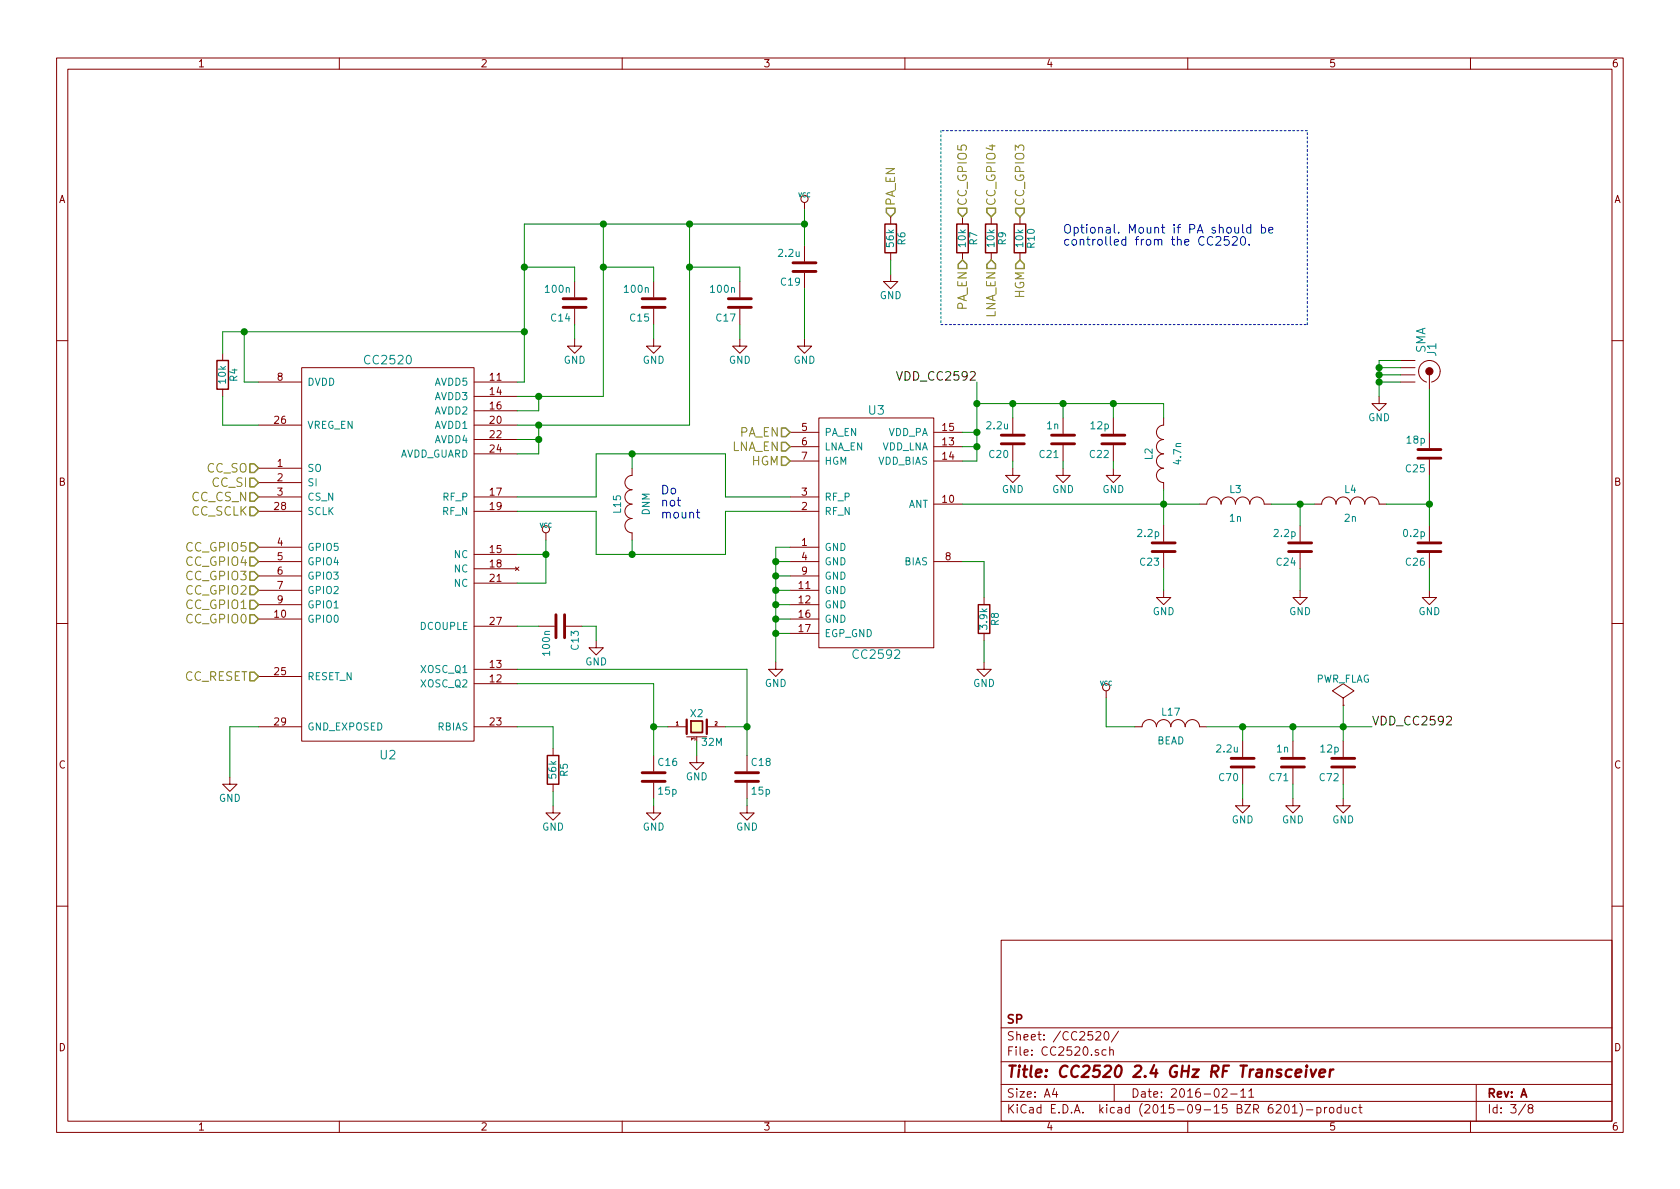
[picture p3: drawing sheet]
EESchema Schematic File Version 2
LIBS:RCCAR_IF_Board-rescue
LIBS:power
LIBS:device
LIBS:transistors
LIBS:conn
LIBS:linear
LIBS:regul
LIBS:74xx
LIBS:cmos4000
LIBS:adc-dac
LIBS:memory
LIBS:xilinx
LIBS:microcontrollers
LIBS:dsp
LIBS:microchip
LIBS:analog_switches
LIBS:motorola
LIBS:texas
LIBS:intel
LIBS:audio
LIBS:interface
LIBS:digital-audio
LIBS:philips
LIBS:display
LIBS:cypress
LIBS:siliconi
LIBS:opto
LIBS:atmel
LIBS:contrib
LIBS:valves
LIBS:crf_1
LIBS:dips-s
LIBS:RCCAR_IF_Board-cache
EELAYER 25 0
EELAYER END
$Descr A4 11693 8268
encoding utf-8
Sheet 3 8
Title "CC2520 2.4 GHz RF Transceiver"
Date "2016-02-11"
Rev "A"
Comp "SP"
Comment1 ""
Comment2 ""
Comment3 ""
Comment4 ""
$EndDescr
$Comp
L CC2520 U2
U 1 1
P 2700 3850
F 0 "U2" H 2700 2450 60  0000 C CNN
F 1 "CC2520" H 2700 5200 60  0000 C CNN
F 2 "Housings_DFN_QFN:QFN-28-1EP_5x5mm_Pitch0.5mm" H 2900 4050 60  0001 C CNN
F 3 "" H 2900 4050 60  0000 C CNN
	1    2700 3850
	1    0    0    -1  
$EndComp
$Comp
L VCC #PWR048
U 1 1
P 5600 1450
F 0 "#PWR048" H 5600 1550 30  0001 C CNN
F 1 "VCC" H 5600 1550 30  0000 C CNN
F 2 "" H 5600 1450 60  0000 C CNN
F 3 "" H 5600 1450 60  0000 C CNN
	1    5600 1450
	1    0    0    -1  
$EndComp
Text HLabel 1800 3250 0    60   Input ~ 0
CC_SO
Text HLabel 1800 3350 0    60   Input ~ 0
CC_SI
Text HLabel 1800 3450 0    60   Input ~ 0
CC_CS_N
Text HLabel 1800 3550 0    60   Input ~ 0
CC_SCLK
Text HLabel 1800 3800 0    60   Input ~ 0
CC_GPIO5
Text HLabel 1800 3900 0    60   Input ~ 0
CC_GPIO4
Text HLabel 1800 4000 0    60   Input ~ 0
CC_GPIO3
Text HLabel 1800 4100 0    60   Input ~ 0
CC_GPIO2
Text HLabel 1800 4200 0    60   Input ~ 0
CC_GPIO1
Text HLabel 1800 4300 0    60   Input ~ 0
CC_GPIO0
Text HLabel 1800 4700 0    60   Input ~ 0
CC_RESET
$Comp
L C C16
U 1 1
P 4550 5400
F 0 "C16" H 4575 5500 50  0000 L CNN
F 1 "15p" H 4575 5300 50  0000 L CNN
F 2 "Capacitors_SMD:C_0603" H 4588 5250 30  0001 C CNN
F 3 "" H 4550 5400 60  0000 C CNN
	1    4550 5400
	1    0    0    -1  
$EndComp
$Comp
L C C18
U 1 1
P 5200 5400
F 0 "C18" H 5225 5500 50  0000 L CNN
F 1 "15p" H 5225 5300 50  0000 L CNN
F 2 "Capacitors_SMD:C_0603" H 5238 5250 30  0001 C CNN
F 3 "" H 5200 5400 60  0000 C CNN
	1    5200 5400
	1    0    0    -1  
$EndComp
$Comp
L R R5
U 1 1
P 3850 5350
F 0 "R5" V 3930 5350 50  0000 C CNN
F 1 "56k" V 3850 5350 50  0000 C CNN
F 2 "Resistors_SMD:R_0603" V 3780 5350 30  0001 C CNN
F 3 "" H 3850 5350 30  0000 C CNN
	1    3850 5350
	1    0    0    -1  
$EndComp
$Comp
L GND #PWR049
U 1 1
P 1600 5400
F 0 "#PWR049" H 1600 5150 50  0001 C CNN
F 1 "GND" H 1600 5250 50  0000 C CNN
F 2 "" H 1600 5400 60  0000 C CNN
F 3 "" H 1600 5400 60  0000 C CNN
	1    1600 5400
	1    0    0    -1  
$EndComp
$Comp
L GND #PWR050
U 1 1
P 3850 5600
F 0 "#PWR050" H 3850 5350 50  0001 C CNN
F 1 "GND" H 3850 5450 50  0000 C CNN
F 2 "" H 3850 5600 60  0000 C CNN
F 3 "" H 3850 5600 60  0000 C CNN
	1    3850 5600
	1    0    0    -1  
$EndComp
$Comp
L GND #PWR051
U 1 1
P 4550 5600
F 0 "#PWR051" H 4550 5350 50  0001 C CNN
F 1 "GND" H 4550 5450 50  0000 C CNN
F 2 "" H 4550 5600 60  0000 C CNN
F 3 "" H 4550 5600 60  0000 C CNN
	1    4550 5600
	1    0    0    -1  
$EndComp
$Comp
L GND #PWR052
U 1 1
P 5200 5600
F 0 "#PWR052" H 5200 5350 50  0001 C CNN
F 1 "GND" H 5200 5450 50  0000 C CNN
F 2 "" H 5200 5600 60  0000 C CNN
F 3 "" H 5200 5600 60  0000 C CNN
	1    5200 5600
	1    0    0    -1  
$EndComp
$Comp
L GND #PWR053
U 1 1
P 4150 4450
F 0 "#PWR053" H 4150 4200 50  0001 C CNN
F 1 "GND" H 4150 4300 50  0000 C CNN
F 2 "" H 4150 4450 60  0000 C CNN
F 3 "" H 4150 4450 60  0000 C CNN
	1    4150 4450
	1    0    0    -1  
$EndComp
$Comp
L C C13
U 1 1
P 3900 4350
F 0 "C13" H 3925 4450 50  0000 L CNN
F 1 "100n" H 3925 4250 50  0000 L CNN
F 2 "Capacitors_SMD:C_0402" H 3938 4200 30  0001 C CNN
F 3 "" H 3900 4350 60  0000 C CNN
	1    3900 4350
	0    1    1    0   
$EndComp
$Comp
L C C14
U 1 1
P 4000 2100
F 0 "C14" H 4025 2200 50  0000 L CNN
F 1 "100n" H 4025 2000 50  0000 L CNN
F 2 "Capacitors_SMD:C_0402" H 4038 1950 30  0001 C CNN
F 3 "" H 4000 2100 60  0000 C CNN
	1    4000 2100
	-1   0    0    1   
$EndComp
$Comp
L C C15
U 1 1
P 4550 2100
F 0 "C15" H 4575 2200 50  0000 L CNN
F 1 "100n" H 4575 2000 50  0000 L CNN
F 2 "Capacitors_SMD:C_0402" H 4588 1950 30  0001 C CNN
F 3 "" H 4550 2100 60  0000 C CNN
	1    4550 2100
	-1   0    0    1   
$EndComp
$Comp
L C C17
U 1 1
P 5150 2100
F 0 "C17" H 5175 2200 50  0000 L CNN
F 1 "100n" H 5175 2000 50  0000 L CNN
F 2 "Capacitors_SMD:C_0402" H 5188 1950 30  0001 C CNN
F 3 "" H 5150 2100 60  0000 C CNN
	1    5150 2100
	-1   0    0    1   
$EndComp
$Comp
L C C19
U 1 1
P 5600 1850
F 0 "C19" H 5625 1950 50  0000 L CNN
F 1 "2.2u" H 5625 1750 50  0000 L CNN
F 2 "Capacitors_SMD:C_0603" H 5638 1700 30  0001 C CNN
F 3 "" H 5600 1850 60  0000 C CNN
	1    5600 1850
	-1   0    0    1   
$EndComp
$Comp
L R R4
U 1 1
P 1550 2600
F 0 "R4" V 1630 2600 50  0000 C CNN
F 1 "10k" V 1550 2600 50  0000 C CNN
F 2 "Resistors_SMD:R_0603" V 1480 2600 30  0001 C CNN
F 3 "" H 1550 2600 30  0000 C CNN
	1    1550 2600
	1    0    0    -1  
$EndComp
$Comp
L GND #PWR054
U 1 1
P 4000 2350
F 0 "#PWR054" H 4000 2100 50  0001 C CNN
F 1 "GND" H 4000 2200 50  0000 C CNN
F 2 "" H 4000 2350 60  0000 C CNN
F 3 "" H 4000 2350 60  0000 C CNN
	1    4000 2350
	1    0    0    -1  
$EndComp
$Comp
L GND #PWR055
U 1 1
P 4550 2350
F 0 "#PWR055" H 4550 2100 50  0001 C CNN
F 1 "GND" H 4550 2200 50  0000 C CNN
F 2 "" H 4550 2350 60  0000 C CNN
F 3 "" H 4550 2350 60  0000 C CNN
	1    4550 2350
	1    0    0    -1  
$EndComp
$Comp
L GND #PWR056
U 1 1
P 5150 2350
F 0 "#PWR056" H 5150 2100 50  0001 C CNN
F 1 "GND" H 5150 2200 50  0000 C CNN
F 2 "" H 5150 2350 60  0000 C CNN
F 3 "" H 5150 2350 60  0000 C CNN
	1    5150 2350
	1    0    0    -1  
$EndComp
$Comp
L CC2592 U3
U 1 1
P 6100 3700
F 0 "U3" H 6100 4550 60  0000 C CNN
F 1 "CC2592" H 6100 2850 60  0000 C CNN
F 2 "Housings_DFN_QFN:QFN-16-1EP_4x4mm_Pitch0.65mm" H 6000 3750 60  0001 C CNN
F 3 "" H 6000 3750 60  0000 C CNN
	1    6100 3700
	1    0    0    -1  
$EndComp
$Comp
L R R8
U 1 1
P 6850 4300
F 0 "R8" V 6930 4300 50  0000 C CNN
F 1 "3.9k" V 6850 4300 50  0000 C CNN
F 2 "Resistors_SMD:R_0603" V 6780 4300 30  0001 C CNN
F 3 "" H 6850 4300 30  0000 C CNN
	1    6850 4300
	1    0    0    -1  
$EndComp
$Comp
L GND #PWR057
U 1 1
P 6850 4600
F 0 "#PWR057" H 6850 4350 50  0001 C CNN
F 1 "GND" H 6850 4450 50  0000 C CNN
F 2 "" H 6850 4600 60  0000 C CNN
F 3 "" H 6850 4600 60  0000 C CNN
	1    6850 4600
	1    0    0    -1  
$EndComp
$Comp
L GND #PWR058
U 1 1
P 5400 4600
F 0 "#PWR058" H 5400 4350 50  0001 C CNN
F 1 "GND" H 5400 4450 50  0000 C CNN
F 2 "" H 5400 4600 60  0000 C CNN
F 3 "" H 5400 4600 60  0000 C CNN
	1    5400 4600
	1    0    0    -1  
$EndComp
Wire Wire Line
	3750 3150 3600 3150
Wire Wire Line
	3750 2950 3750 3150
Wire Wire Line
	4800 2950 3600 2950
Wire Wire Line
	3750 3050 3600 3050
Connection ~ 3750 3050
Wire Wire Line
	4200 2750 3600 2750
Wire Wire Line
	3750 2750 3750 2850
Wire Wire Line
	3750 2850 3600 2850
Wire Wire Line
	4800 1550 4800 2950
Wire Wire Line
	4800 1850 5150 1850
Wire Wire Line
	5150 1850 5150 1950
Wire Wire Line
	5150 2250 5150 2350
Wire Wire Line
	4550 1950 4550 1850
Wire Wire Line
	4550 1850 4200 1850
Wire Wire Line
	4200 1550 4200 2750
Wire Wire Line
	4550 2250 4550 2350
Wire Wire Line
	3650 2650 3600 2650
Wire Wire Line
	3650 1550 3650 2650
Wire Wire Line
	3650 1850 4000 1850
Wire Wire Line
	4000 1850 4000 1950
Wire Wire Line
	4000 2250 4000 2350
Wire Wire Line
	5600 2000 5600 2350
Wire Wire Line
	5600 1450 5600 1700
Wire Wire Line
	3650 1550 5600 1550
Connection ~ 5600 1550
Connection ~ 3650 1850
Connection ~ 4200 1550
Connection ~ 4800 1550
Wire Wire Line
	1800 2650 1700 2650
Wire Wire Line
	1700 2650 1700 2300
Wire Wire Line
	1550 2300 3650 2300
Connection ~ 3650 2300
Wire Wire Line
	1550 2950 1800 2950
Wire Wire Line
	1550 2750 1550 2950
Wire Wire Line
	1550 2300 1550 2450
Connection ~ 1700 2300
Wire Wire Line
	3600 4350 3750 4350
Wire Wire Line
	4050 4350 4150 4350
Wire Wire Line
	4150 4350 4150 4450
Wire Wire Line
	3600 5050 3850 5050
Wire Wire Line
	3850 5050 3850 5200
Wire Wire Line
	3600 4750 4550 4750
Wire Wire Line
	4550 4750 4550 5250
Connection ~ 4550 5050
Wire Wire Line
	3600 4650 5200 4650
Wire Wire Line
	5200 4650 5200 5250
Connection ~ 5200 5050
Wire Wire Line
	1800 5050 1600 5050
Wire Wire Line
	1600 5050 1600 5400
Connection ~ 4800 1850
Connection ~ 3750 2950
Connection ~ 4200 1850
Connection ~ 3750 2750
Wire Wire Line
	5200 5550 5200 5600
Wire Wire Line
	4550 5550 4550 5600
Wire Wire Line
	3850 5500 3850 5600
Wire Wire Line
	6700 3900 6850 3900
Wire Wire Line
	6850 3900 6850 4150
Wire Wire Line
	6850 4450 6850 4600
Wire Wire Line
	5400 3800 5400 4600
Wire Wire Line
	5400 3800 5500 3800
Wire Wire Line
	5500 3900 5400 3900
Connection ~ 5400 3900
Wire Wire Line
	5500 4000 5400 4000
Connection ~ 5400 4000
Wire Wire Line
	5500 4100 5400 4100
Connection ~ 5400 4100
Wire Wire Line
	5500 4200 5400 4200
Connection ~ 5400 4200
Wire Wire Line
	5500 4300 5400 4300
Connection ~ 5400 4300
Wire Wire Line
	5500 4400 5400 4400
Connection ~ 5400 4400
$Comp
L GND #PWR059
U 1 1
P 5600 2350
F 0 "#PWR059" H 5600 2100 50  0001 C CNN
F 1 "GND" H 5600 2200 50  0000 C CNN
F 2 "" H 5600 2350 60  0000 C CNN
F 3 "" H 5600 2350 60  0000 C CNN
	1    5600 2350
	1    0    0    -1  
$EndComp
$Comp
L C C20
U 1 1
P 7050 3050
F 0 "C20" H 7075 3150 50  0000 L CNN
F 1 "2.2u" H 7075 2950 50  0000 L CNN
F 2 "Capacitors_SMD:C_0603" H 7088 2900 30  0001 C CNN
F 3 "" H 7050 3050 60  0000 C CNN
	1    7050 3050
	-1   0    0    1   
$EndComp
$Comp
L C C21
U 1 1
P 7400 3050
F 0 "C21" H 7425 3150 50  0000 L CNN
F 1 "1n" H 7425 2950 50  0000 L CNN
F 2 "Capacitors_SMD:C_0402" H 7438 2900 30  0001 C CNN
F 3 "" H 7400 3050 60  0000 C CNN
	1    7400 3050
	-1   0    0    1   
$EndComp
$Comp
L C C22
U 1 1
P 7750 3050
F 0 "C22" H 7775 3150 50  0000 L CNN
F 1 "12p" H 7775 2950 50  0000 L CNN
F 2 "Capacitors_SMD:C_0402" H 7788 2900 30  0001 C CNN
F 3 "" H 7750 3050 60  0000 C CNN
	1    7750 3050
	-1   0    0    1   
$EndComp
Wire Wire Line
	6800 3200 6700 3200
Wire Wire Line
	6800 2650 6800 3200
Wire Wire Line
	6700 3100 6800 3100
Connection ~ 6800 3100
Wire Wire Line
	6700 3000 6800 3000
Connection ~ 6800 3000
Wire Wire Line
	6800 2800 8100 2800
Wire Wire Line
	7750 2800 7750 2900
Connection ~ 6800 2800
Wire Wire Line
	7400 2900 7400 2800
Connection ~ 7400 2800
Wire Wire Line
	7050 2900 7050 2800
Connection ~ 7050 2800
$Comp
L GND #PWR060
U 1 1
P 7050 3250
F 0 "#PWR060" H 7050 3000 50  0001 C CNN
F 1 "GND" H 7050 3100 50  0000 C CNN
F 2 "" H 7050 3250 60  0000 C CNN
F 3 "" H 7050 3250 60  0000 C CNN
	1    7050 3250
	1    0    0    -1  
$EndComp
$Comp
L GND #PWR061
U 1 1
P 7400 3250
F 0 "#PWR061" H 7400 3000 50  0001 C CNN
F 1 "GND" H 7400 3100 50  0000 C CNN
F 2 "" H 7400 3250 60  0000 C CNN
F 3 "" H 7400 3250 60  0000 C CNN
	1    7400 3250
	1    0    0    -1  
$EndComp
$Comp
L GND #PWR062
U 1 1
P 7750 3250
F 0 "#PWR062" H 7750 3000 50  0001 C CNN
F 1 "GND" H 7750 3100 50  0000 C CNN
F 2 "" H 7750 3250 60  0000 C CNN
F 3 "" H 7750 3250 60  0000 C CNN
	1    7750 3250
	1    0    0    -1  
$EndComp
Wire Wire Line
	7050 3200 7050 3250
Wire Wire Line
	7400 3200 7400 3250
Wire Wire Line
	7750 3200 7750 3250
$Comp
L INDUCTOR_SMALL L2
U 1 1
P 8100 3150
F 0 "L2" H 8100 3250 50  0000 C CNN
F 1 "4.7n" H 8100 3050 50  0000 C CNN
F 2 "Resistors_SMD:R_0402" H 8100 3150 60  0001 C CNN
F 3 "" H 8100 3150 60  0000 C CNN
	1    8100 3150
	0    -1   -1   0   
$EndComp
$Comp
L INDUCTOR_SMALL L3
U 1 1
P 8600 3500
F 0 "L3" H 8600 3600 50  0000 C CNN
F 1 "1n" H 8600 3400 50  0000 C CNN
F 2 "Resistors_SMD:R_0402" H 8600 3500 60  0001 C CNN
F 3 "" H 8600 3500 60  0000 C CNN
	1    8600 3500
	1    0    0    -1  
$EndComp
$Comp
L INDUCTOR_SMALL L4
U 1 1
P 9400 3500
F 0 "L4" H 9400 3600 50  0000 C CNN
F 1 "2n" H 9400 3400 50  0000 C CNN
F 2 "Resistors_SMD:R_0402" H 9400 3500 60  0001 C CNN
F 3 "" H 9400 3500 60  0000 C CNN
	1    9400 3500
	1    0    0    -1  
$EndComp
Wire Wire Line
	6700 3500 8350 3500
Wire Wire Line
	8100 3400 8100 3650
Connection ~ 8100 3500
Wire Wire Line
	8100 2800 8100 2900
Connection ~ 7750 2800
Wire Wire Line
	8850 3500 9150 3500
$Comp
L C C23
U 1 1
P 8100 3800
F 0 "C23" H 8125 3900 50  0000 L CNN
F 1 "2.2p" H 8125 3700 50  0000 L CNN
F 2 "Capacitors_SMD:C_0402" H 8138 3650 30  0001 C CNN
F 3 "" H 8100 3800 60  0000 C CNN
	1    8100 3800
	-1   0    0    1   
$EndComp
$Comp
L C C24
U 1 1
P 9050 3800
F 0 "C24" H 9075 3900 50  0000 L CNN
F 1 "2.2p" H 9075 3700 50  0000 L CNN
F 2 "Capacitors_SMD:C_0402" H 9088 3650 30  0001 C CNN
F 3 "" H 9050 3800 60  0000 C CNN
	1    9050 3800
	-1   0    0    1   
$EndComp
$Comp
L C C26
U 1 1
P 9950 3800
F 0 "C26" H 9975 3900 50  0000 L CNN
F 1 "0.2p" H 9975 3700 50  0000 L CNN
F 2 "Capacitors_SMD:C_0402" H 9988 3650 30  0001 C CNN
F 3 "" H 9950 3800 60  0000 C CNN
	1    9950 3800
	-1   0    0    1   
$EndComp
$Comp
L C C25
U 1 1
P 9950 3150
F 0 "C25" H 9975 3250 50  0000 L CNN
F 1 "18p" H 9975 3050 50  0000 L CNN
F 2 "Capacitors_SMD:C_0402" H 9988 3000 30  0001 C CNN
F 3 "" H 9950 3150 60  0000 C CNN
	1    9950 3150
	-1   0    0    1   
$EndComp
$Comp
L SMA J1
U 1 1
P 9850 2600
F 0 "J1" H 10025 2715 60  0000 C CNN
F 1 "SMA" H 10090 2640 60  0000 C CNN
F 2 "crf1:sma_90_crf" H 10075 2570 50  0001 C CNN
F 3 "" H 9850 2600 60  0000 C CNN
	1    9850 2600
	0    1    -1   0   
$EndComp
Wire Wire Line
	9650 3500 9950 3500
Wire Wire Line
	9950 3300 9950 3650
Connection ~ 9950 3500
Wire Wire Line
	9950 2700 9950 3000
Wire Wire Line
	9050 3650 9050 3500
Connection ~ 9050 3500
$Comp
L GND #PWR063
U 1 1
P 8100 4100
F 0 "#PWR063" H 8100 3850 50  0001 C CNN
F 1 "GND" H 8100 3950 50  0000 C CNN
F 2 "" H 8100 4100 60  0000 C CNN
F 3 "" H 8100 4100 60  0000 C CNN
	1    8100 4100
	1    0    0    -1  
$EndComp
$Comp
L GND #PWR064
U 1 1
P 9050 4100
F 0 "#PWR064" H 9050 3850 50  0001 C CNN
F 1 "GND" H 9050 3950 50  0000 C CNN
F 2 "" H 9050 4100 60  0000 C CNN
F 3 "" H 9050 4100 60  0000 C CNN
	1    9050 4100
	1    0    0    -1  
$EndComp
$Comp
L GND #PWR065
U 1 1
P 9950 4100
F 0 "#PWR065" H 9950 3850 50  0001 C CNN
F 1 "GND" H 9950 3950 50  0000 C CNN
F 2 "" H 9950 4100 60  0000 C CNN
F 3 "" H 9950 4100 60  0000 C CNN
	1    9950 4100
	1    0    0    -1  
$EndComp
Wire Wire Line
	9950 4100 9950 3950
Wire Wire Line
	9050 4100 9050 3950
Wire Wire Line
	8100 4100 8100 3950
$Comp
L GND #PWR066
U 1 1
P 9600 2750
F 0 "#PWR066" H 9600 2500 50  0001 C CNN
F 1 "GND" H 9600 2600 50  0000 C CNN
F 2 "" H 9600 2750 60  0000 C CNN
F 3 "" H 9600 2750 60  0000 C CNN
	1    9600 2750
	1    0    0    -1  
$EndComp
Wire Wire Line
	9600 2650 9750 2650
Wire Wire Line
	9600 2500 9600 2750
Wire Wire Line
	9600 2500 9750 2500
Connection ~ 9600 2650
Wire Wire Line
	9750 2600 9600 2600
Connection ~ 9600 2600
Wire Wire Line
	9750 2550 9600 2550
Connection ~ 9600 2550
Text HLabel 5500 3000 0    60   Input ~ 0
PA_EN
Text HLabel 5500 3100 0    60   Input ~ 0
LNA_EN
Text HLabel 5500 3200 0    60   Input ~ 0
HGM
$Comp
L R R7
U 1 1
P 6700 1650
F 0 "R7" V 6780 1650 50  0000 C CNN
F 1 "10k" V 6700 1650 50  0000 C CNN
F 2 "Resistors_SMD:R_0603" V 6630 1650 30  0001 C CNN
F 3 "" H 6700 1650 30  0000 C CNN
	1    6700 1650
	1    0    0    -1  
$EndComp
$Comp
L R R9
U 1 1
P 6900 1650
F 0 "R9" V 6980 1650 50  0000 C CNN
F 1 "10k" V 6900 1650 50  0000 C CNN
F 2 "Resistors_SMD:R_0603" V 6830 1650 30  0001 C CNN
F 3 "" H 6900 1650 30  0000 C CNN
	1    6900 1650
	1    0    0    -1  
$EndComp
$Comp
L R R10
U 1 1
P 7100 1650
F 0 "R10" V 7180 1650 50  0000 C CNN
F 1 "10k" V 7100 1650 50  0000 C CNN
F 2 "Resistors_SMD:R_0603" V 7030 1650 30  0001 C CNN
F 3 "" H 7100 1650 30  0000 C CNN
	1    7100 1650
	1    0    0    -1  
$EndComp
Text HLabel 6700 1800 3    60   Input ~ 0
PA_EN
Text HLabel 6900 1800 3    60   Input ~ 0
LNA_EN
Text HLabel 7100 1800 3    60   Input ~ 0
HGM
Text HLabel 6700 1500 1    60   Input ~ 0
CC_GPIO5
Text HLabel 6900 1500 1    60   Input ~ 0
CC_GPIO4
Text HLabel 7100 1500 1    60   Input ~ 0
CC_GPIO3
Text Notes 7400 1700 0    60   ~ 0
Optional. Mount if PA should be\ncontrolled from the CC2520.
Text HLabel 6200 1500 1    60   Input ~ 0
PA_EN
$Comp
L R R6
U 1 1
P 6200 1650
F 0 "R6" V 6280 1650 50  0000 C CNN
F 1 "56k" V 6200 1650 50  0000 C CNN
F 2 "Resistors_SMD:R_0603" V 6130 1650 30  0001 C CNN
F 3 "" H 6200 1650 30  0000 C CNN
	1    6200 1650
	1    0    0    -1  
$EndComp
$Comp
L GND #PWR067
U 1 1
P 6200 1900
F 0 "#PWR067" H 6200 1650 50  0001 C CNN
F 1 "GND" H 6200 1750 50  0000 C CNN
F 2 "" H 6200 1900 60  0000 C CNN
F 3 "" H 6200 1900 60  0000 C CNN
	1    6200 1900
	1    0    0    -1  
$EndComp
Wire Wire Line
	6200 1800 6200 1900
$Comp
L CRYSTAL_SMD X2
U 1 1
P 4850 5050
F 0 "X2" H 4850 5140 50  0000 C CNN
F 1 "32M" H 4880 4940 50  0000 L CNN
F 2 "crf1:Crystal_5x3mm_3pin" H 4850 5050 60  0001 C CNN
F 3 "" H 4850 5050 60  0000 C CNN
	1    4850 5050
	1    0    0    -1  
$EndComp
Wire Wire Line
	5050 5050 5200 5050
Wire Wire Line
	4650 5050 4550 5050
$Comp
L GND #PWR068
U 1 1
P 4850 5250
F 0 "#PWR068" H 4850 5000 50  0001 C CNN
F 1 "GND" H 4850 5100 50  0000 C CNN
F 2 "" H 4850 5250 60  0000 C CNN
F 3 "" H 4850 5250 60  0000 C CNN
	1    4850 5250
	1    0    0    -1  
$EndComp
Wire Wire Line
	4850 5150 4850 5250
Wire Notes Line
	6550 900  6550 2250
Wire Notes Line
	6550 2250 9100 2250
Wire Notes Line
	9100 2250 9100 900 
Wire Notes Line
	9100 900  6550 900 
$Comp
L INDUCTOR_SMALL L15
U 1 1
P 4400 3500
F 0 "L15" H 4400 3600 50  0000 C CNN
F 1 "DNM" H 4400 3400 50  0000 C CNN
F 2 "Resistors_SMD:R_0402" H 4400 3500 60  0001 C CNN
F 3 "" H 4400 3500 60  0000 C CNN
	1    4400 3500
	0    -1   -1   0   
$EndComp
Wire Wire Line
	3600 3550 4150 3550
Wire Wire Line
	4150 3550 4150 3850
Wire Wire Line
	4150 3850 5050 3850
Wire Wire Line
	5050 3850 5050 3550
Wire Wire Line
	5050 3550 5500 3550
Wire Wire Line
	5500 3450 5050 3450
Wire Wire Line
	5050 3450 5050 3150
Wire Wire Line
	5050 3150 4150 3150
Wire Wire Line
	4150 3150 4150 3450
Wire Wire Line
	4150 3450 3600 3450
Wire Wire Line
	4400 3750 4400 3850
Connection ~ 4400 3850
Wire Wire Line
	4400 3250 4400 3150
Connection ~ 4400 3150
Text Notes 4600 3600 0    60   ~ 0
Do\nnot\nmount
$Comp
L INDUCTOR_SMALL L17
U 1 1
P 8150 5050
F 0 "L17" H 8150 5150 50  0000 C CNN
F 1 "BEAD" H 8150 4950 50  0000 C CNN
F 2 "Resistors_SMD:R_0603" H 8150 5050 60  0001 C CNN
F 3 "" H 8150 5050 60  0000 C CNN
F 4 "Murata" H 8150 5050 60  0001 C CNN "Vendor"
F 5 "BLM18HE152SN1" H 8150 5050 60  0001 C CNN "Part"
	1    8150 5050
	1    0    0    -1  
$EndComp
$Comp
L C C70
U 1 1
P 8650 5300
F 0 "C70" H 8675 5400 50  0000 L CNN
F 1 "2.2u" H 8675 5200 50  0000 L CNN
F 2 "Capacitors_SMD:C_0603" H 8688 5150 30  0001 C CNN
F 3 "" H 8650 5300 60  0000 C CNN
	1    8650 5300
	-1   0    0    1   
$EndComp
$Comp
L VCC #PWR069
U 1 1
P 7700 4850
F 0 "#PWR069" H 7700 4950 30  0001 C CNN
F 1 "VCC" H 7700 4950 30  0000 C CNN
F 2 "" H 7700 4850 60  0000 C CNN
F 3 "" H 7700 4850 60  0000 C CNN
	1    7700 4850
	1    0    0    -1  
$EndComp
$Comp
L C C71
U 1 1
P 9000 5300
F 0 "C71" H 9025 5400 50  0000 L CNN
F 1 "1n" H 9025 5200 50  0000 L CNN
F 2 "Capacitors_SMD:C_0402" H 9038 5150 30  0001 C CNN
F 3 "" H 9000 5300 60  0000 C CNN
	1    9000 5300
	-1   0    0    1   
$EndComp
$Comp
L C C72
U 1 1
P 9350 5300
F 0 "C72" H 9375 5400 50  0000 L CNN
F 1 "12p" H 9375 5200 50  0000 L CNN
F 2 "Capacitors_SMD:C_0402" H 9388 5150 30  0001 C CNN
F 3 "" H 9350 5300 60  0000 C CNN
	1    9350 5300
	-1   0    0    1   
$EndComp
Wire Wire Line
	7700 4850 7700 5050
Wire Wire Line
	7700 5050 7900 5050
Wire Wire Line
	8400 5050 9550 5050
Wire Wire Line
	9350 4900 9350 5150
Connection ~ 9350 5050
Wire Wire Line
	9000 5150 9000 5050
Connection ~ 9000 5050
Wire Wire Line
	8650 5150 8650 5050
Connection ~ 8650 5050
$Comp
L GND #PWR070
U 1 1
P 8650 5550
F 0 "#PWR070" H 8650 5300 50  0001 C CNN
F 1 "GND" H 8650 5400 50  0000 C CNN
F 2 "" H 8650 5550 60  0000 C CNN
F 3 "" H 8650 5550 60  0000 C CNN
	1    8650 5550
	1    0    0    -1  
$EndComp
$Comp
L GND #PWR071
U 1 1
P 9000 5550
F 0 "#PWR071" H 9000 5300 50  0001 C CNN
F 1 "GND" H 9000 5400 50  0000 C CNN
F 2 "" H 9000 5550 60  0000 C CNN
F 3 "" H 9000 5550 60  0000 C CNN
	1    9000 5550
	1    0    0    -1  
$EndComp
$Comp
L GND #PWR072
U 1 1
P 9350 5550
F 0 "#PWR072" H 9350 5300 50  0001 C CNN
F 1 "GND" H 9350 5400 50  0000 C CNN
F 2 "" H 9350 5550 60  0000 C CNN
F 3 "" H 9350 5550 60  0000 C CNN
	1    9350 5550
	1    0    0    -1  
$EndComp
Wire Wire Line
	9350 5550 9350 5450
Wire Wire Line
	9000 5550 9000 5450
Wire Wire Line
	8650 5550 8650 5450
$Comp
L PWR_FLAG #FLG073
U 1 1
P 9350 4900
F 0 "#FLG073" H 9350 4995 50  0001 C CNN
F 1 "PWR_FLAG" H 9350 5080 50  0000 C CNN
F 2 "" H 9350 4900 60  0000 C CNN
F 3 "" H 9350 4900 60  0000 C CNN
	1    9350 4900
	1    0    0    -1  
$EndComp
Text Label 9550 5050 0    60   ~ 0
VDD_CC2592
Text Label 6800 2650 2    60   ~ 0
VDD_CC2592
$Comp
L VCC #PWR074
U 1 1
P 3800 3750
F 0 "#PWR074" H 3800 3850 30  0001 C CNN
F 1 "VCC" H 3800 3850 30  0000 C CNN
F 2 "" H 3800 3750 60  0000 C CNN
F 3 "" H 3800 3750 60  0000 C CNN
	1    3800 3750
	1    0    0    -1  
$EndComp
Wire Wire Line
	3600 3850 3800 3850
Wire Wire Line
	3800 3750 3800 4050
Wire Wire Line
	3800 4050 3600 4050
Connection ~ 3800 3850
$EndSCHEMATC
